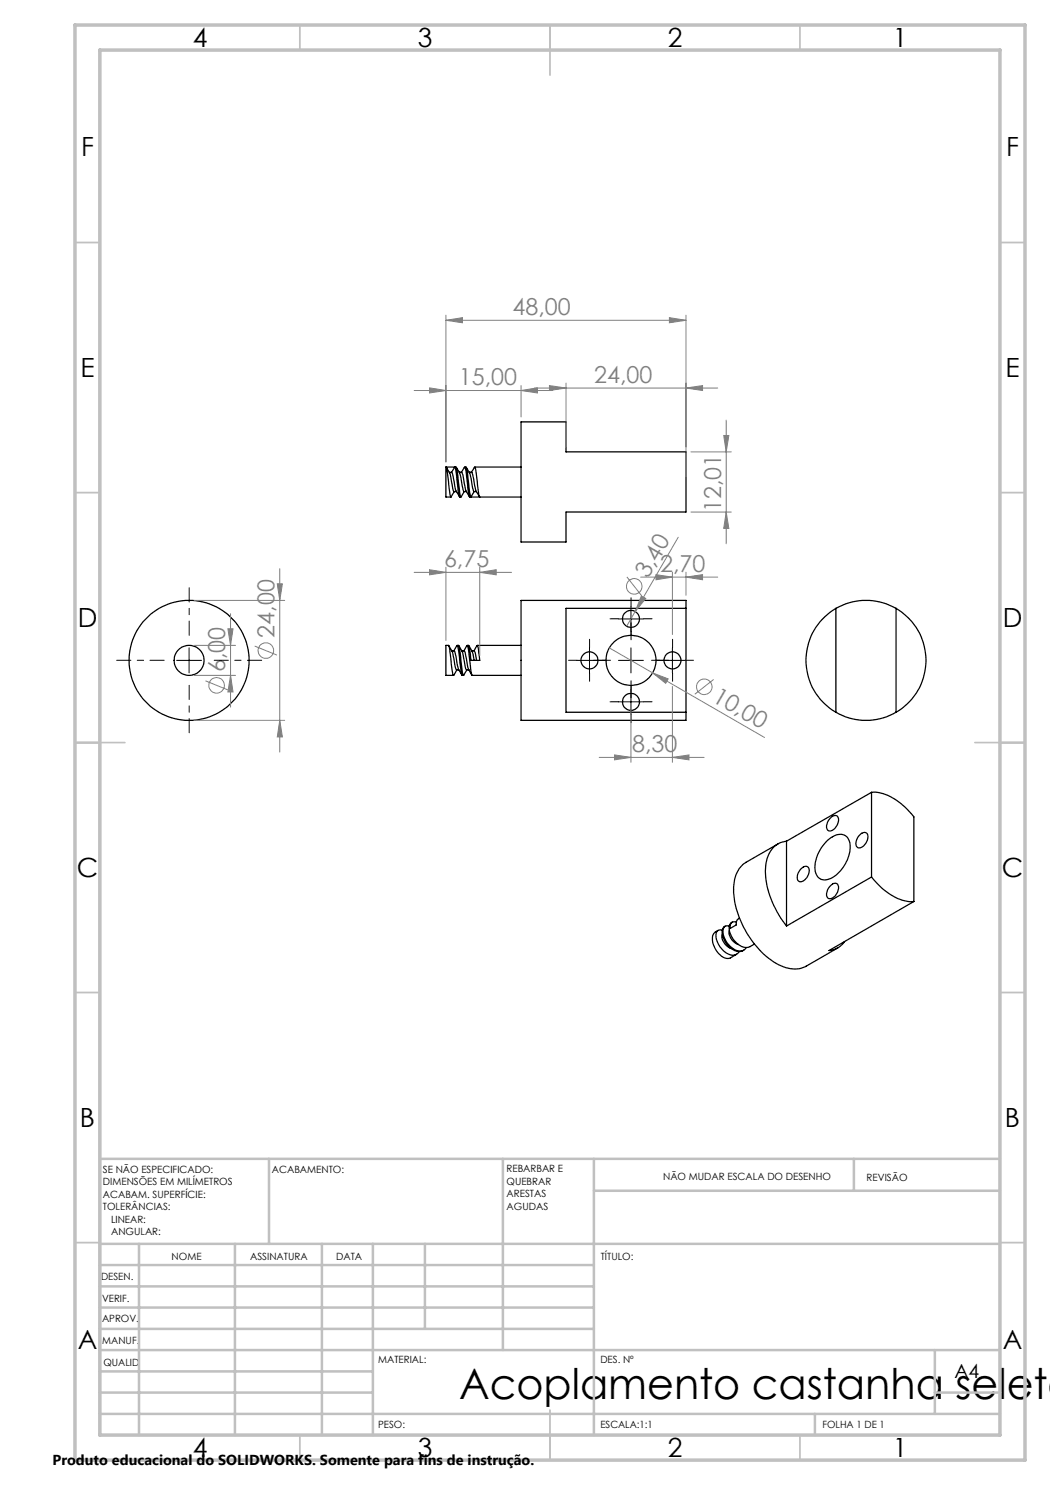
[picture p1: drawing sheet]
<svg xmlns="http://www.w3.org/2000/svg" width="210mm" height="297mm" viewBox="0 0 210 297" stroke-linecap="round" stroke-linejoin="round" font-family="sans-serif">
<g fill="none" stroke="#000" stroke-width=".25">
<path d="M89.2 93.4h2.1l.6 5.1 .3 .9 .7-1.1M89.2 93.4l.2 .5 .6 5 .2 .5 .7-1.1M89.2 93.4v6h1M89.3 93.5a8 8 0 0 1 1.2 4l.3 .8h.5M89.9 94.5h.4M90.3 94.5l.4 1.2a6.8 6.8 0 0 0 1.2 3.6M90.3 94.5l.7-1.1 .7 5.1 .2 .9h.3M91.3 93.5a6.1 6.1 0 0 1 1.1 3.6l.3 1.2h.6M91.9 94.5h.4M92.3 94.5l.7-1.1 .2 .9 .4 3.8 .3 1.3h10.3M92.3 94.5l.4 1.2a7.2 7.2 0 0 0 1.2 3.6M93 93.4h.2l.2 .5 .5 4.2 .3 1.3 .6-1.1"/>
<path d="M93.3 93.5a8 8 0 0 1 1.2 4l.3 .8M93.9 94.5h.5l.3 1.2a7.2 7.2 0 0 0 1.2 3.6M94.3 94.5l.7-1.1 .7 5.5 .3 .5M94.8 98.3h.5M94.9 93.4h9.3M104.2 84.4h9v6h24v12h-24v6h-9zM89.7 129.1a8.5 8.5 0 0 1 1.4 4.3l.2 .6M90.4 130.2h.5l.3 1.1a7.2 7.2 0 0 0 1.2 3.7M90.8 135l-.2-.1-.8-5.6-.1-.2h-.5v6h1.5M91.3 134h.5M91.4 129.1l-.6 1.1M91.4 134l-.6 1"/>
<path d="M91.4 129.1l.2 .2 .7 5.3 .1 .5h.3M91.4 129.1h.4l.1 .5 .5 4.6 .2 .7 .1 .1M91.8 129.1a8.5 8.5 0 0 1 1.3 4.3l.2 .6h.5M92.4 130.2h.4M92.8 130.2l.4 1.1a8.2 8.2 0 0 0 1.2 3.7M93.4 129.1l-.6 1.1M93.4 134l-.7 1M93.4 129.1h.1l.2 .9 .4 3.7 .3 1.4h9.8M93.5 129.1h.3l.1 .5 .3 2.5h1.8l-.4-2.5-.2-.5M93.8 129.1a5.7 5.7 0 0 1 1 3M94.4 130.2h.5l.4 1.9M95.4 129.1l-.6 1.1"/>
<path d="M95.5 129.1h8.7M137.2 121.7v-1.6h-33v24h33v-1.7M137.2 121.7h-24v20.7h24M137.2 121.7v20.7M167.2 121.7a12.2 12.2 0 0 1 12 0M167.2 121.7a12 12 0 0 0 0 20.7M167.2 121.7v20.7M179.2 121.7a12 12 0 0 1 0 20.7M179.2 121.7v20.7M167.2 142.4a12 12 0 0 0 12 0M174.3 158.5a9 9 0 0 1 6.7 2.9l1.8 2v16.9M174.3 158.5l-17 9.7"/>
<path d="M174.3 158.5v16.9M155.6 168.8l-6.4 3.7a6.1 6.1 0 0 0-2.5 5.4 18.6 18.6 0 0 0 9 15 6 6 0 0 0 5.5 .3l6.4-3.6M157.3 168.2a4.9 4.9 0 0 0-4.2 5 17.8 17.8 0 0 0 4.2 12M157.3 168.2v17M160.1 173.9a.97 .97 0 0 1 1.7-.2 2.2 2.2 0 0 1-1.9 2.7 1.3 1.3 0 0 1-.1-2.1zM165.6 168a3.4 3.4 0 0 1 3.2-1 3 3 0 0 1 1.1 3.7 6.9 6.9 0 0 1-4.6 5.3 2.02 2.02 0 0 1-2.3-2.4 7.7 7.7 0 0 1 2.6-5.6zM166 177.3a.98 .98 0 0 1 1.6-.4 2.19 2.19 0 0 1-1.8 2.8 1.22 1.22 0 0 1-.3-1.8zM166 163.7a.94 .94 0 0 1 1.6-.2 2.25 2.25 0 0 1-1.8 2.7 1.22 1.22 0 0 1-.3-1.8zM171.8 167.1a.97 .97 0 0 1 1.7-.2 2.25 2.25 0 0 1-1.8 2.7 1.37 1.37 0 0 1-.2-2.1zM174.3 175.4a11.9 11.9 0 0 0 7.6 4.9h.9M174.3 175.4l-17 9.8M143.6 186.1a1.99 1.99 0 0 0-.9 2.9 3.7 3.7 0 0 0 3 2.7l1.6-.9"/>
<path d="M144.5 186.1a.97 .97 0 0 0-1.1 .2 .97 .97 0 0 0-.2 1.1 4.4 4.4 0 0 0 3.3 3.7 1.51 1.51 0 0 0 1.3-.8M144.5 186.9a2.6 2.6 0 0 0 1.8 2.8M145 185.2a1.47 1.47 0 0 0-.5 1.9 3.9 3.9 0 0 0 3.7 3.2l.5-.3M145.9 185.2a.95 .95 0 0 0-1.1 .2 .95 .95 0 0 0-.2 1.1 4.3 4.3 0 0 0 3.4 3.7 1.3 1.3 0 0 0 1.3-.7M145.9 186.1a2.6 2.6 0 0 0 1.8 2.8M146.5 184.4a1.42 1.42 0 0 0-.6 1.9 3.9 3.9 0 0 0 3.7 3.2l1.3-.7M147.9 183.6a1.14 1.14 0 0 0-.7 1.4l-1.2 .7a.97 .97 0 0 1 .2-1.1 .97 .97 0 0 1 1.1-.2M182.8 180.3l-17 9.8a4.2 4.2 0 0 0 3.1-1.8"/>
<circle cx="37.8" cy="132.1" r="12"/>
<circle cx="37.8" cy="132.1" r="3"/>
<circle cx="117.9" cy="132.1" r="1.7"/>
<circle cx="126.2" cy="123.8" r="1.7"/>
<circle cx="126.2" cy="132.1" r="5"/>
<circle cx="134.5" cy="132.1" r="1.7"/>
<circle cx="126.2" cy="140.4" r="1.7"/>
</g>
<g fill="none" stroke="#808080" stroke-width=".2">
<path d="M82.8 78.1h27.8M85.9 77.6l3.3 .5-3.3 .5zM89.2 64.1l3.3-.6v1.1zM89.2 63v29.4M89.2 64.1h48M104.2 78.1l3.3-.5v1zM104.2 77.1v6.3M106.9 77.6h36.6M109.9 77.1l3.3 .5-3.3 .5zM113.2 76.6v12.8M133.9 63.5l3.3 .6-3.3 .5zM137.2 77.6l3.3-.5v1z"/>
<path d="M137.2 63v32.4M138.2 90.4h8.1M144.7 87.1h1.1l-.6 3.3zM145.2 84v24.8M55.5 116.8h1l-.5 3.3zM56 113.7v36.7M82.8 114.5h19.5M85.9 113.9l3.3 .6-3.3 .5zM89.2 113.4v14.7M96 114.5l3.2-.6v1.1zM96 113.4v17.7M125.4 115.4l2.9 3.8"/>
<path d="M128.1 115.4h15.4M128.3 119.2l.9 .5-2.2 2.6zM131.2 114.9l3.3 .5-3.3 .6zM134.5 114.4v12.5M135.6 107.5l-10.3 17.7M137.2 115.4l3.3-.5v1.1zM137.2 114.4v4.7M138.2 102.4h8.1M145.2 102.4l.6 3.3h-1.1zM38.8 120.1h18.1M38.8 129.1h8.3M38.8 135.1h8.3"/>
<path d="M41.1 136.2l4.4 1.8M45.6 125.8h1l-.5 3.3zM46.1 122.7v18.7M46.1 135.1l.5 3.3h-1zM50.9 129.2l4.5 1.8M121.8 129.6l31.1 17.9M130.5 134.6l3.1 1.2-.5 .9zM134.5 137.3v15.2M142.7 135.9l-3.7 2.9M38.8 144.1h18.1M56 144.1l.5 3.3h-1zM119.8 151.5h21"/>
<path d="M122.9 151l3.3 .5-3.3 .5zM126.2 140.6v11.9M134.5 151.5l3.3-.5v1z"/>
<circle cx="126.9" cy="117.3" r="1.55"/>
<circle cx="43.3" cy="137.1" r="1.55"/>
<circle cx="53.2" cy="130.1" r="1.56"/>
<circle cx="140.9" cy="137.4" r="1.55"/>
</g>
<g fill="none" stroke="#000" stroke-width=".2" stroke-dasharray="15.2 1.3 1.3 1.3">
<path d="M115.4 132.1h-1.7M117.9 129.6v-1.7M117.9 134.6v1.7M120.4 132.1h1.7M121.2 132.1h-2.5M123.7 123.8h-1.7M126.2 127.1v-2.5M126.2 137.1v2.5M126.2 137.9v-1.7M126.2 121.3v-1.7M126.2 126.3v1.7M128.7 123.8h1.7"/>
<path d="M131.2 132.1h2.5M132 132.1h-1.7M134.5 129.6v-1.7M134.5 134.6v1.7M137 132.1h1.7M123.7 140.4h-1.7M126.2 142.9v1.7M128.7 140.4h1.7"/>
</g>
<path d="M32.8 132.1h-9.5M37.8 127.1v-9.5M37.8 137.1v9.5M42.8 132.1h9.5" fill="none" stroke="#000" stroke-width=".2" stroke-dasharray="15.2 1.3 1.3 1.3" stroke-dashoffset="12.4"/>
<path d="M35.3 132.1h5M37.8 129.6v5M115.4 132.1h5M117.9 129.6v5M123.7 132.1h5M123.7 123.8h5M126.2 121.3v5M126.2 129.6v5M126.2 137.9v5M132 132.1h5M134.5 129.6v5M123.7 140.4h5" fill="none" stroke="#000" stroke-width=".2"/>
<g fill="none" stroke="#c0c0c0" stroke-width=".35">
<path d="M60 5v5M110 5v10M160 5v5M15 48.5h5M200 48.5h5M15 98.5h5M200 98.5h5M15 148.5h10M195 148.5h10M15 198.5h5M200 198.5h5M15 248.5h5"/>
<path d="M200 248.5h5M60 287v5M110 282v10M160 287v5"/>
</g>
<g fill="none" stroke="#c0c0c0" stroke-width=".5">
<path d="M53.8 231.8v17M100.6 231.8v38.2M118.8 231.8v55.2M118.8 238.2h81.2M170.8 231.8v6.4M200 231.8h-180v55.2M20 248.8h180M20 257.3h98.8M20 253h98.8M27.8 248.8v38.2M47 248.8v38.2M64.4 248.8v38.2"/>
<path d="M74.6 248.8v38.2M85 248.8v17M20 265.8h98.8M20 261.5h98.8M20 278.5h54.6M20 274.3h54.6M20 270h180M187 278.5h13M187 270v12.8M20 282.8h180M163 282.8v4.2"/>
</g>
<path d="M15 5h190v287h-190zM20 10h180v277h-180z" fill="none" stroke="#c0c0c0" stroke-width=".7"/>
<g fill="#808080">
<path d="M128.3 119.2l.9 .5-2.2 2.6z"/>
<path d="M130.5 134.6l3.1 1.2-.5 .9z"/>
<path d="M96 114.5l3.2-.6v1.1zM85.9 113.9l3.3 .6-3.3 .5z"/>
<path d="M122.9 151l3.3 .5-3.3 .5zM134.5 151.5l3.3-.5v1zM131.2 114.9l3.3 .5-3.3 .6zM137.2 115.4l3.3-.5v1.1zM109.9 77.1l3.3 .5-3.3 .5zM137.2 77.6l3.3-.5v1zM85.9 77.6l3.3 .5-3.3 .5zM104.2 78.1l3.3-.5v1zM89.2 64.1l3.3-.6v1.1zM133.9 63.5l3.3 .6-3.3 .5z"/>
<path d="M145.2 102.4l.6 3.3h-1.1zM144.7 87.1h1.1l-.6 3.3z"/>
<path d="M55.5 116.8h1l-.5 3.3zM56 144.1l.5 3.3h-1zM45.6 125.8h1l-.5 3.3zM46.1 135.1l.5 3.3h-1z"/>
</g>
<text font-size="8.5" x="91.8" y="279.7">Acoplamento castanha seleto</text>
<g font-size="5.3">
<text x="38.5" y="9.5">4</text>
<text x="83.5" y="9.5">3</text>
<text x="133.6" y="9.5">2</text>
<text x="178.6" y="9.5">1</text>
<text x="16.2" y="31.2">F</text>
<text x="201.2" y="31.2">F</text>
<text x="16.1" y="75.5">E</text>
<text x="201.1" y="75.5">E</text>
<text x="15.5" y="125.5">D</text>
<text x="200.5" y="125.5">D</text>
<text x="15.4" y="175.5">C</text>
<text x="200.4" y="175.5">C</text>
<text x="16" y="225.5">B</text>
<text x="201" y="225.5">B</text>
<text x="15.5" y="269.7">A</text>
<text x="200.5" y="269.7">A</text>
<text x="38.5" y="291.5">4</text>
<text x="83.5" y="291.5">3</text>
<text x="133.6" y="291.5">2</text>
<text x="178.6" y="291.5">1</text>
</g>
<g font-size="4.7" fill="#808080">
<text x="102.5" y="63">48,00</text>
<text x="91.8" y="77.1">15,00</text>
<text x="118.8" y="76.6">24,00</text>
<text x="144.3" y="102.4" transform="rotate(-90 144.3 102.4)">12,01</text>
<text x="88.8" y="113.4">6,75</text>
<text x="129.6" y="115.9" transform="rotate(-60 129.6 115.9)">3,40</text>
<text x="132" y="114.4">2,70</text>
<text x="54.9" y="127.5" transform="rotate(-90 54.9 127.5)">24,00</text>
<text x="45.1" y="134.5" transform="rotate(-90 45.1 134.5)">6,00</text>
<text x="142.2" y="140.1" transform="rotate(30 142.2 140.1)">10,00</text>
<text x="126.4" y="150.4">8,30</text>
</g>
<text font-size="3.9" x="190.9" y="275.5">A4</text>
<text font-size="2.9" x="10.5" y="292.9">Produto educacional do SOLIDWORKS. Somente para fins de instrução.</text>
<g font-size="2">
<text x="20.6" y="234.6">SE NÃO ESPECIFICADO:</text>
<text x="20.6" y="237.1">DIMENSÕES EM MILÍMETROS</text>
<text x="20.6" y="239.6">ACABAM. SUPERFÍCIE:</text>
<text x="54.4" y="234.6">ACABAMENTO:</text>
<text x="101.3" y="234.5">REBARBAR E</text>
<text x="101.3" y="237">QUEBRAR</text>
<text x="101.3" y="239.5">ARESTAS</text>
<text x="132.6" y="236">NÃO MUDAR ESCALA DO DESENHO</text>
<text x="173.3" y="236.2">REVISÃO</text>
<text x="20.6" y="242.1">TOLERÂNCIAS:</text>
<text x="22.2" y="244.6">LINEAR:</text>
<text x="101.3" y="242">AGUDAS</text>
<text x="22.2" y="247.1">ANGULAR:</text>
<text x="34.3" y="252">NOME</text>
<text x="50" y="251.9">ASSINATURA</text>
<text x="67.2" y="251.9">DATA</text>
<text x="120.2" y="251.9">TÍTULO:</text>
<text x="20.2" y="256.1">DESEN.</text>
<text x="20.4" y="260.3">VERIF.</text>
<text x="20.4" y="264.4">APROV.</text>
<text x="20.5" y="268.8">MANUF.</text>
<text x="20.7" y="273.1">QUALID</text>
<text x="75.7" y="272.5">MATERIAL:</text>
<text x="120.1" y="272.5">DES. Nº</text>
<text x="75.6" y="285.5">PESO:</text>
<text x="120.1" y="285.6">ESCALA:1:1</text>
<text x="164.5" y="285.6">FOLHA 1 DE 1</text>
</g>
</svg>
